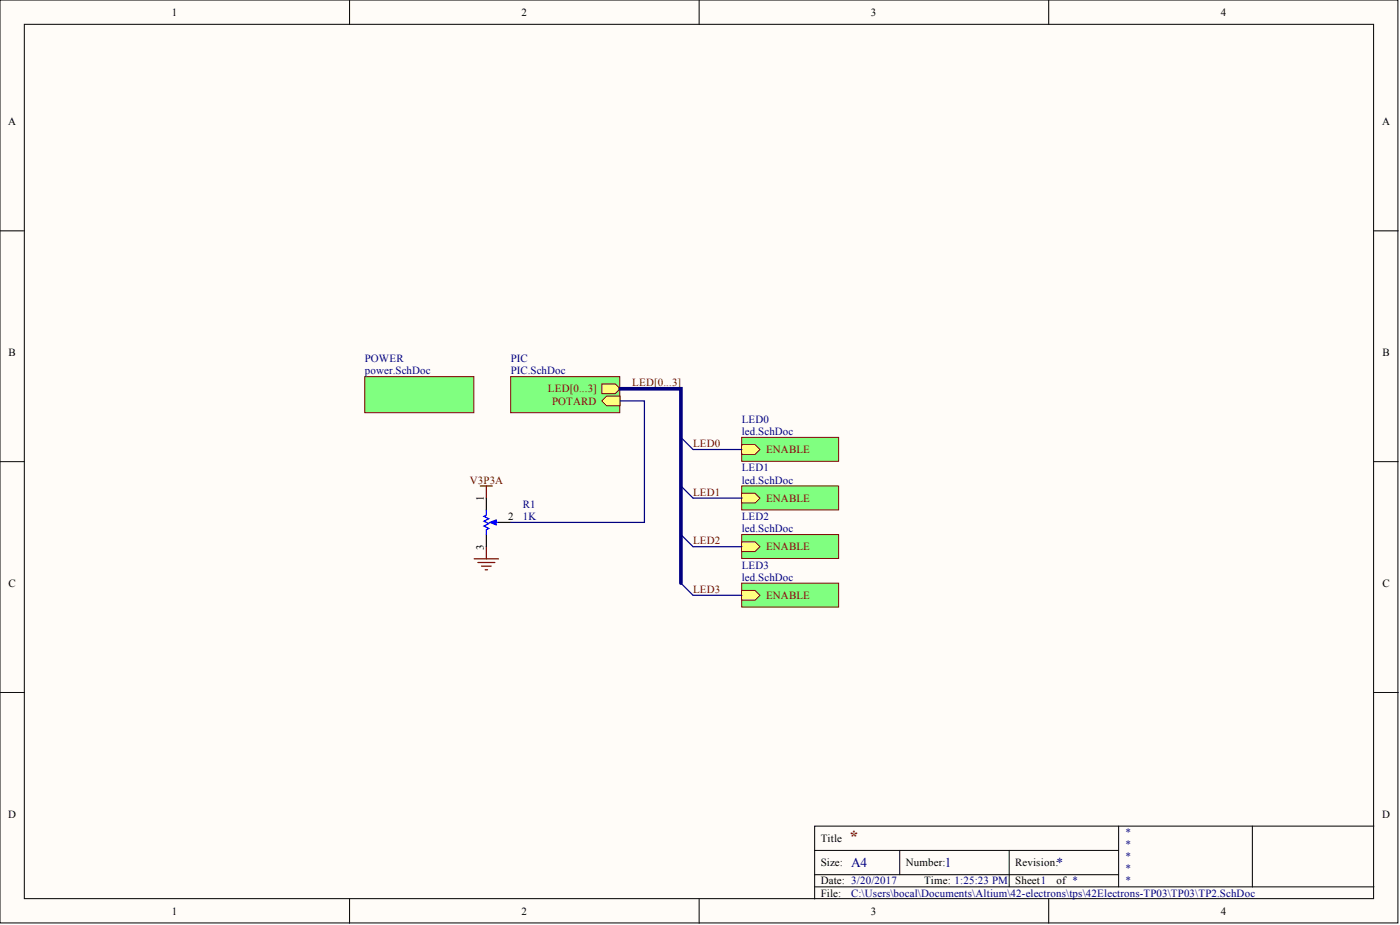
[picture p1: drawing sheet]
<svg xmlns="http://www.w3.org/2000/svg" width="292mm" height="193mm" viewBox="0 0 292 193" stroke-linecap="round" stroke-linejoin="round" font-family="sans-serif">
<g fill="#fffcf8" stroke="#000" stroke-width=".21">
<path d="M0 0h291.7v192.5h-291.7z"/>
<path d="M5.1 5.1h281.5v182.4h-281.5z"/>
</g>
<g fill="none" stroke="#000" stroke-width=".21">
<path d="M72.9 0v5.1M145.9 0v5.1M218.8 0v5.1M0 48.2h5.1M286.7 48.2h5M0 96.3h5.1M286.7 96.3h5M0 144.5h5.1M286.7 144.5h5M170 177.4h63.4M187.7 177.4v5.1M210.6 177.4v7.6"/>
<path d="M233.4 172.3v12.7M261.3 172.3h-91.3v15.2M286.7 172.3h-25.4v12.7M72.9 187.5v5.1M145.9 187.5v5.1M170 185h116.7M170 182.5h63.4M218.8 187.5v5.1"/>
</g>
<path d="M154.7 101.4h20.3v5h-20.3z" fill="#80ff80" stroke="#800000" stroke-width=".21"/>
<path d="M154.7 102.9h2.8l1.1 1-1.1 1h-2.8z" fill-rule="evenodd" fill="#ffff80" stroke="#800000" stroke-width=".21"/>
<path d="M154.7 91.2h20.3v5h-20.3z" fill="#80ff80" stroke="#800000" stroke-width=".21"/>
<path d="M154.7 92.8h2.8l1.1 1-1.1 1h-2.8z" fill-rule="evenodd" fill="#ffff80" stroke="#800000" stroke-width=".21"/>
<path d="M154.7 111.5h20.3v5h-20.3z" fill="#80ff80" stroke="#800000" stroke-width=".21"/>
<path d="M154.7 113h2.8l1.1 1.1-1.1 1h-2.8z" fill-rule="evenodd" fill="#ffff80" stroke="#800000" stroke-width=".21"/>
<path d="M154.7 121.7h20.3v4.9h-20.3z" fill="#80ff80" stroke="#800000" stroke-width=".21"/>
<path d="M154.7 123.2h2.8l1.1 1-1.1 1h-2.8z" fill-rule="evenodd" fill="#ffff80" stroke="#800000" stroke-width=".21"/>
<path d="M106.5 78.6h22.8v7.5h-22.8z" fill="#80ff80" stroke="#800000" stroke-width=".21"/>
<g fill="#ffff80" stroke="#800000" stroke-width=".21">
<path d="M125.6 80.1h2.8l1 1-1 1h-2.8z" fill-rule="evenodd"/>
<path d="M125.6 83.6l1-1h2.8v2.1h-2.8z" fill-rule="evenodd"/>
</g>
<path d="M142.1 91.2l2.5 2.6M142.1 101.4l2.5 2.5M142.1 111.5l2.5 2.6M142.1 121.7l2.5 2.5" fill="none" stroke="#000080" stroke-width=".25"/>
<path d="M76.1 78.6h22.8v7.5h-22.8z" fill="#80ff80" stroke="#800000" stroke-width=".21"/>
<path d="M98.9 116.6h5.1M99.7 117.3h3.6M100.2 101.4h2.5M100.5 118.1h2M101.2 118.9h.5M101.5 101.4v2.5M101.5 114.1v2.5" fill="none" stroke="#800000" stroke-width=".25"/>
<path d="M101.5 103.9v2.5M101.5 111.5v2.6M104 109h2.5" fill="none" stroke="#000" stroke-width=".25"/>
<path d="M101.5 106.4v1.1l-.5 .2 1 .5-1 .5 1 .5-1 .5 1 .6-.5 .2v1M102.7 109h1.3" fill="none" stroke="#00f" stroke-width=".25"/>
<path d="M102.2 109l1.3-.5v1z" fill="#00f" stroke="#00f" stroke-width=".25"/>
<path d="M129.4 83.6h5.1v25.4h-28M144.6 93.8h10.1M144.6 114.1h10.1M144.6 103.9h10.1M144.6 124.2h10.1" fill="none" stroke="#000080" stroke-width=".25"/>
<path d="M129.4 81.1h12.7v40.6" fill="none" stroke="#000080" stroke-width=".76"/>
<text font-size="3.5" fill="#800000" x="177.1" y="175.6">*</text>
<g font-size="2.8" fill="#000080">
<text x="177.6" y="180.9">A4</text>
<text x="197.1" y="180.9">1</text>
<text x="220.5" y="180.9">*</text>
</g>
<g font-size="2.3">
<text x="35.9" y="3.3">1</text>
<text x="108.8" y="3.3">2</text>
<text x="181.7" y="3.3">3</text>
<text x="254.7" y="3.3">4</text>
<text x="1.7" y="26.1">A</text>
<text x="288.4" y="26.1">A</text>
<text x="1.8" y="74.3">B</text>
<text x="288.4" y="74.3">B</text>
<text x="101" y="104.4" transform="rotate(-90 101 104.4)">1</text>
<text x="106" y="108.5">2</text>
<text x="101" y="114.7" transform="rotate(-90 101 114.7)">3</text>
<text x="1.8" y="122.4">C</text>
<text x="288.4" y="122.4">C</text>
<text x="1.7" y="170.6">D</text>
<text x="288.4" y="170.6">D</text>
<text x="171.2" y="175.6">Title</text>
<text x="171.2" y="180.7">Size:</text>
<text x="171.2" y="184.5">Date: 3/20/2017</text>
<text x="189" y="180.7">Number:</text>
<text x="192.8" y="184.5">Time: 1:25:23 PM</text>
<text x="211.8" y="180.7">Revision:</text>
<text x="211.8" y="184.5">Sheet1</text>
<text x="220.5" y="184.5">of *</text>
<text x="35.9" y="190.8">1</text>
<text x="108.8" y="190.8">2</text>
<text x="171.2" y="187">File:</text>
<text x="181.7" y="190.8">3</text>
<text x="254.7" y="190.8">4</text>
</g>
<g font-size="2.3" fill="#000080">
<text x="76.1" y="75.5">POWER</text>
<text x="106.5" y="75.5">PIC</text>
<text x="76.1" y="78.1">power.SchDoc</text>
<text x="106.5" y="78.1">PIC.SchDoc</text>
<text x="154.7" y="88.2">LED0</text>
<text x="154.7" y="90.7">led.SchDoc</text>
<text x="154.7" y="98.3">LED1</text>
<text x="154.7" y="100.9">led.SchDoc</text>
<text x="109.1" y="105.9">R1</text>
<text x="109.1" y="108.5">1K</text>
<text x="154.7" y="108.5">LED2</text>
<text x="154.7" y="111">led.SchDoc</text>
<text x="154.7" y="118.6">LED3</text>
<text x="154.7" y="121.1">led.SchDoc</text>
<text x="234.7" y="174.4">*</text>
<text x="234.7" y="176.9">*</text>
<text x="234.7" y="179.4">*</text>
<text x="234.7" y="182">*</text>
<text x="234.7" y="184.5">*</text>
<text x="177.6" y="187">C:\Users\bocal\Documents\Altium\42-electrons\tps\42Electrons-TP03\TP03\TP2.SchDoc</text>
</g>
<g font-size="2.3" fill="#800000">
<text x="114.3" y="81.9">LED[0...3]</text>
<text x="131.9" y="80.6">LED[0...3]</text>
<text x="115.2" y="84.4">POTARD</text>
<text x="144.6" y="93.3">LED0</text>
<text x="159.8" y="94.5">ENABLE</text>
<text x="98" y="100.9">V3P3A</text>
<text x="144.6" y="103.4">LED1</text>
<text x="159.8" y="104.7">ENABLE</text>
<text x="144.6" y="113.5">LED2</text>
<text x="159.8" y="114.8">ENABLE</text>
<text x="144.6" y="123.7">LED3</text>
<text x="159.8" y="124.9">ENABLE</text>
</g>
</svg>
